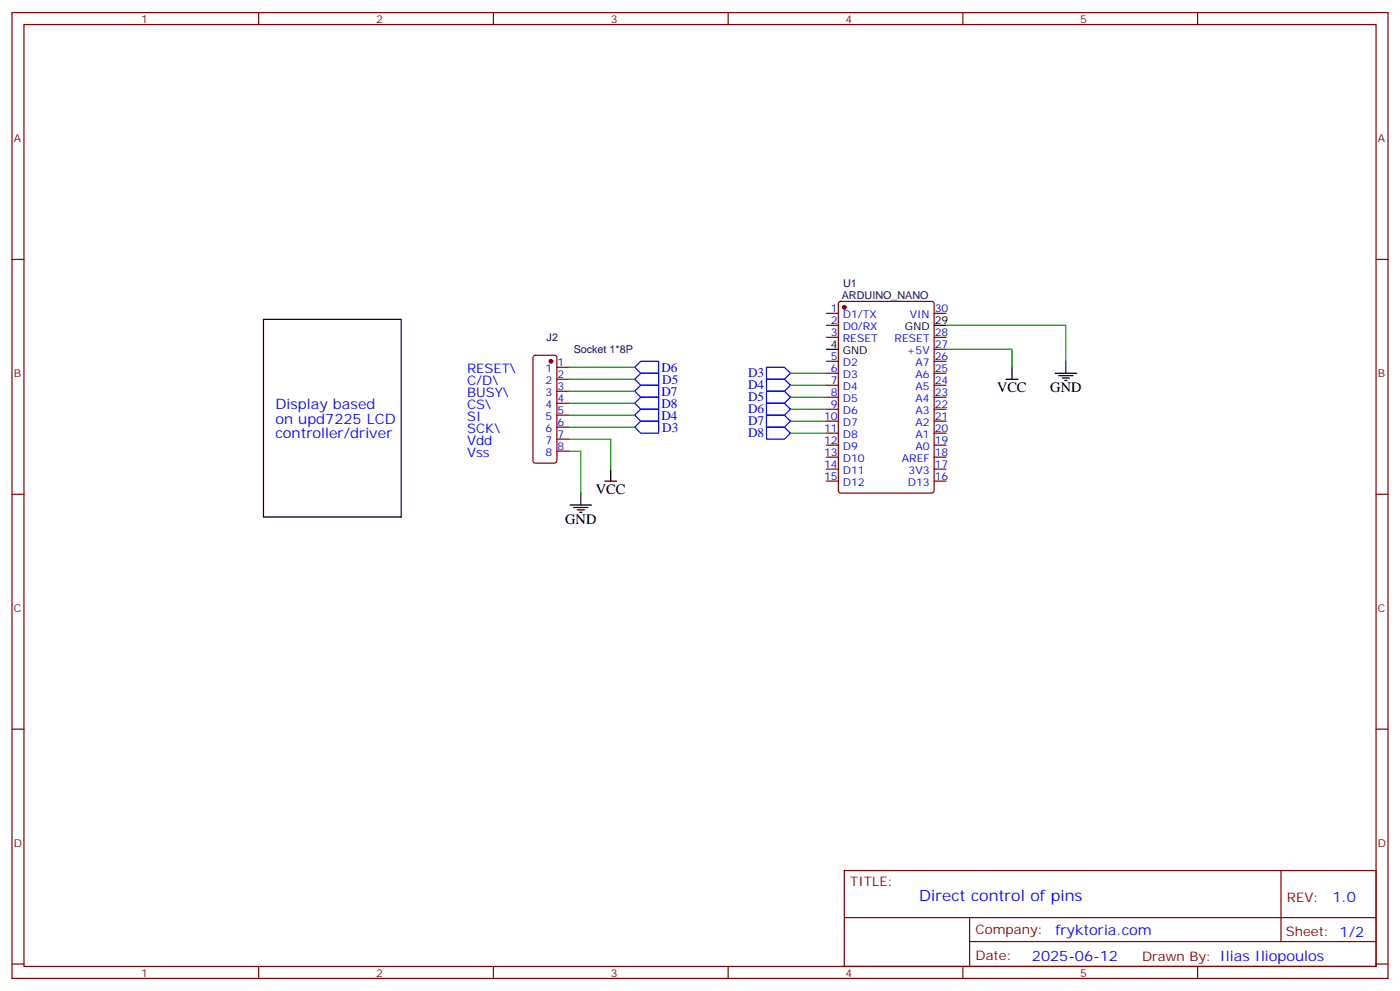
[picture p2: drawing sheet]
<svg xmlns="http://www.w3.org/2000/svg" width="412mm" height="292mm" viewBox="0 0 412 292" stroke-linecap="round" stroke-linejoin="round" font-family="sans-serif">
<g fill="none" stroke="#870000" stroke-width=".35">
<path d="M3.5 3.7h405.4v284.3h-405.4zM7.1 7.2h398.2v277.3h-398.2zM76.2 3.7v3.5M145.3 3.7v3.5M214.5 3.7v3.5M283.6 3.7v3.5M352.8 3.7v3.5M3.5 76.4h3.6M405.3 76.4h3.6M243.4 92.3h3.5M243.4 95.8h3.5M243.4 99.3h3.5"/>
<path d="M247.2 88.9l.4-.2h26.9l.6 .5 .1 55.3-.5 .6-27.1 .1-.6-.5-.1-55.3zM275.2 92.3h3.5M275.2 99.3h3.5M157.2 104.8l.5-.2h5.6l.5 .2 .2 .5v30.3l-.2 .5-.5 .2h-5.6l-.5-.2-.2-.5v-30.3zM164 108.1h3.6M164 111.7h3.6M164 115.2h3.6M164 118.7h3.6M243.4 106.4h3.5M243.4 109.9h3.5M243.4 113.4h3.5M243.4 116.9h3.5"/>
<path d="M275.2 106.4h3.5M275.2 109.9h3.5M275.2 113.4h3.5M275.2 116.9h3.5M275.2 102.8h3.5M164 122.2h3.6M164 125.8h3.6M164 129.3h3.6M164 132.8h3.6M243.4 120.5h3.5M243.4 124h3.5M243.4 127.5h3.5"/>
<path d="M243.4 131.1h3.5M243.4 134.6h3.5M243.4 138.1h3.5M275.2 120.5h3.5M275.2 124h3.5M275.2 127.5h3.5M275.2 131.1h3.5M275.2 134.6h3.5M275.2 138.1h3.5M3.5 145.5h3.6M243.4 141.6h3.5M275.2 141.6h3.5"/>
<path d="M405.3 145.5h3.6M3.5 214.7h3.6M405.3 214.7h3.6M248.7 256.3h156.6v28.2h-156.6zM377.3 256.3v20.9M248.7 270.1h156.5M285.6 277.2h119.6M285.6 270.1v14.2M3.5 283.8h3.6M76.2 284.5v3.5M145.3 284.5v3.5M214.5 284.5v3.5"/>
<path d="M283.6 284.5v3.5M352.8 284.5v3.5M405.3 283.8h3.6"/>
</g>
<g fill="#870000" stroke="#870000" stroke-width=".35">
<circle cx="162.3" cy="106.4" r=".53"/>
<circle cx="248.7" cy="90.5" r=".53"/>
</g>
<g fill="none" stroke="#000" stroke-width=".35">
<path d="M77.6 94h40.6v58.2h-40.6zM275.2 95.8h3.5M243.4 102.8h3.5M296.3 111.7h3.6M298.1 108.1v3.6M310.8 109.9h6.3M311.9 110.6h4.2M312.9 111.3h2.1M313.6 112h.7M314 106.4v3.5M179.9 138.1v3.5M167.9 148.7h6.4"/>
<path d="M169 149.4h4.2M170 150.1h2.2M170.7 150.8h.7M171.1 145.2v3.5M178.2 141.6h3.5"/>
</g>
<g fill="none" stroke="#008700" stroke-width=".35">
<path d="M278.7 95.8h35.3v10.6M167.6 108.1h19.4M167.6 111.7h19.4M167.6 115.2h19.4M167.6 118.7h19.4M232.8 109.9h10.6M232.8 113.4h10.6M232.8 116.9h10.6M278.7 102.8h19.4v5.3M167.6 132.8h3.5v12.4M167.6 129.3h12.3v8.8M167.6 122.2h19.4"/>
<path d="M167.6 125.8h19.4M232.8 120.5h10.6M232.8 124h10.6M232.8 127.5h10.6"/>
</g>
<path d="M187 108.1l1.7-1.7h5.3v3.5h-5.3zM187 111.7l1.7-1.8h5.3v3.5h-5.3zM187 115.2l1.7-1.8h5.3v3.5h-5.3zM187 118.7l1.7-1.8h5.3v3.6h-5.3zM225.8 108.1h5.3l1.7 1.8-1.7 1.8h-5.3zM225.8 111.7h5.3l1.7 1.7-1.7 1.8h-5.3zM225.8 115.2h5.3l1.7 1.7-1.7 1.8h-5.3zM225.8 118.7h5.3l1.7 1.8-1.7 1.7h-5.3zM187 125.8l1.7-1.8h5.3v3.5h-5.3zM188.7 120.5h5.3v3.5h-5.3l-1.7-1.8zM225.8 122.2h5.3l1.7 1.8-1.7 1.8h-5.3zM225.8 125.8h5.3l1.7 1.7-1.7 1.8h-5.3z" fill="none" stroke="#00f" stroke-width=".35"/>
<text font-size="4.6" fill="#00f" x="270.8" y="265.3">Direct control of pins</text>
<g font-size="4.2">
<text x="293.7" y="115.5">VCC</text>
<text x="309.4" y="115.5">GND</text>
<text x="175.5" y="145.5">VCC</text>
<text x="166.5" y="154.3">GND</text>
</g>
<g font-size="4.2" fill="#00f">
<text x="81.1" y="120.5">Display based</text>
<text x="81.1" y="124.7">on upd7225 LCD</text>
<text x="81.1" y="128.9">controller/driver</text>
<text x="392.5" y="265.6">1.0</text>
<text x="310.9" y="275.1">fryktoria.com</text>
<text x="304" y="282.9">2025-06-12</text>
</g>
<g font-size="3.9" fill="#00f">
<text x="137.6" y="109.9">RESET\</text>
<text x="137.6" y="113.4">C/D\</text>
<text x="194.8" y="109.4">D6</text>
<text x="195.1" y="113">D5</text>
<text x="220.3" y="111.1">D3</text>
<text x="137.6" y="116.9">BUSY\</text>
<text x="194.8" y="116.5">D7</text>
<text x="220.3" y="114.6">D4</text>
<text x="220.3" y="118.1">D5</text>
<text x="137.6" y="120.5">CS\</text>
<text x="137.6" y="124">SI</text>
<text x="194.8" y="120">D8</text>
<text x="194.8" y="123.5">D4</text>
<text x="220.3" y="121.6">D6</text>
<text x="220.3" y="125.2">D7</text>
<text x="137.6" y="127.5">SCK\</text>
<text x="137.6" y="131.1">Vdd</text>
<text x="195.1" y="127.1">D3</text>
<text x="220.3" y="128.7">D8</text>
<text x="137.6" y="134.6">Vss</text>
</g>
<g font-size="3.9" fill="#800">
<text x="250.5" y="260.9">TITLE:</text>
<text x="379.1" y="265.6">REV:</text>
<text x="287.4" y="275.1">Company:</text>
<text x="378.7" y="275.7">Sheet: 1/2</text>
<text x="287.4" y="282.8">Date:</text>
<text x="336.4" y="282.8">Draw</text>
<text x="346.6" y="282.8">n By: Ilias Iliopoulos</text>
</g>
<g font-size="3.2" fill="#800">
<text x="41.6" y="6.7">1</text>
<text x="110.8" y="6.7">2</text>
<text x="179.9" y="6.7">3</text>
<text x="249.1" y="6.7">4</text>
<text x="318.2" y="6.7">5</text>
<text x="4.1" y="41.8">A</text>
<text x="405.9" y="41.8">A</text>
<text x="4.1" y="110.9">B</text>
<text x="405.9" y="110.9">B</text>
<text x="4.1" y="180.1">C</text>
<text x="405.9" y="180.1">C</text>
<text x="4.1" y="249.2">D</text>
<text x="405.9" y="249.2">D</text>
<text x="41.6" y="287.5">1</text>
<text x="110.8" y="287.5">2</text>
<text x="179.9" y="287.5">3</text>
<text x="249.1" y="287.5">4</text>
<text x="318.2" y="287.5">5</text>
</g>
<g font-size="3.2" fill="#000080">
<text x="248" y="88">ARDUINO_NANO</text>
<text x="248.4" y="84.5">U1</text>
<text x="161" y="100.4">J2</text>
<text x="169" y="103.9">Socket 1*8P</text>
</g>
<g font-size="3.2" fill="#00f">
<text x="244.8" y="91.9">1</text>
<text x="244.8" y="95.4">2</text>
<text x="248.2" y="93.7">D1/TX</text>
<text x="268" y="93.7">VIN</text>
<text x="275.3" y="91.9">30</text>
<text x="244.8" y="99">3</text>
<text x="248.2" y="97.2">D0/RX</text>
<text x="248.2" y="100.7">RESET</text>
<text x="263.5" y="100.7">RESET</text>
<text x="275.3" y="99">28</text>
<text x="164.2" y="107.8">1</text>
<text x="244.8" y="106">5</text>
<text x="248.2" y="107.8">D2</text>
<text x="267.1" y="104.2">+5V</text>
<text x="269.7" y="107.8">A7</text>
<text x="275.3" y="106">26</text>
<text x="275.3" y="102.5">27</text>
<text x="160.7" y="109.5">1</text>
<text x="160.7" y="113.1">2</text>
<text x="164.2" y="111.3">2</text>
<text x="244.8" y="109.5">6</text>
<text x="244.8" y="113.1">7</text>
<text x="248.2" y="111.3">D3</text>
<text x="269.7" y="111.3">A6</text>
<text x="275.3" y="113.1">24</text>
<text x="275.3" y="109.5">25</text>
<text x="160.7" y="116.6">3</text>
<text x="164.2" y="114.8">3</text>
<text x="164.2" y="118.4">4</text>
<text x="244.8" y="116.6">8</text>
<text x="248.2" y="114.8">D4</text>
<text x="248.2" y="118.4">D5</text>
<text x="269.7" y="118.4">A4</text>
<text x="269.7" y="114.8">A5</text>
<text x="275.3" y="116.6">23</text>
<text x="160.7" y="120.1">4</text>
<text x="160.7" y="123.6">5</text>
<text x="164.2" y="121.9">5</text>
<text x="164.2" y="125.4">6</text>
<text x="242.7" y="123.6">10</text>
<text x="244.8" y="120.1">9</text>
<text x="248.2" y="121.9">D6</text>
<text x="248.2" y="125.4">D7</text>
<text x="269.7" y="125.4">A2</text>
<text x="269.7" y="121.9">A3</text>
<text x="275.3" y="123.6">21</text>
<text x="275.3" y="120.1">22</text>
<text x="160.7" y="127.2">6</text>
<text x="160.7" y="130.7">7</text>
<text x="164.2" y="128.9">7</text>
<text x="242.7" y="127.2">11</text>
<text x="242.7" y="130.7">12</text>
<text x="248.2" y="128.9">D8</text>
<text x="269.7" y="128.9">A1</text>
<text x="275.3" y="130.7">19</text>
<text x="275.3" y="127.2">20</text>
<text x="160.7" y="134.2">8</text>
<text x="164.2" y="132.5">8</text>
<text x="242.7" y="134.2">13</text>
<text x="242.7" y="137.8">14</text>
<text x="248.2" y="132.5">D9</text>
<text x="248.2" y="136">D10</text>
<text x="265.7" y="136">AREF</text>
<text x="269.7" y="132.5">A0</text>
<text x="275.3" y="137.8">17</text>
<text x="275.3" y="134.2">18</text>
<text x="242.7" y="141.3">15</text>
<text x="248.2" y="139.5">D11</text>
<text x="248.2" y="143.1">D12</text>
<text x="267.4" y="143.1">D13</text>
<text x="267.7" y="139.5">3V3</text>
<text x="275.3" y="141.3">16</text>
</g>
<g font-size="3.2">
<text x="275.3" y="95.4">29</text>
<text x="266.6" y="97.2">GND</text>
<text x="244.8" y="102.5">4</text>
<text x="248.2" y="104.2">GND</text>
</g>
</svg>
